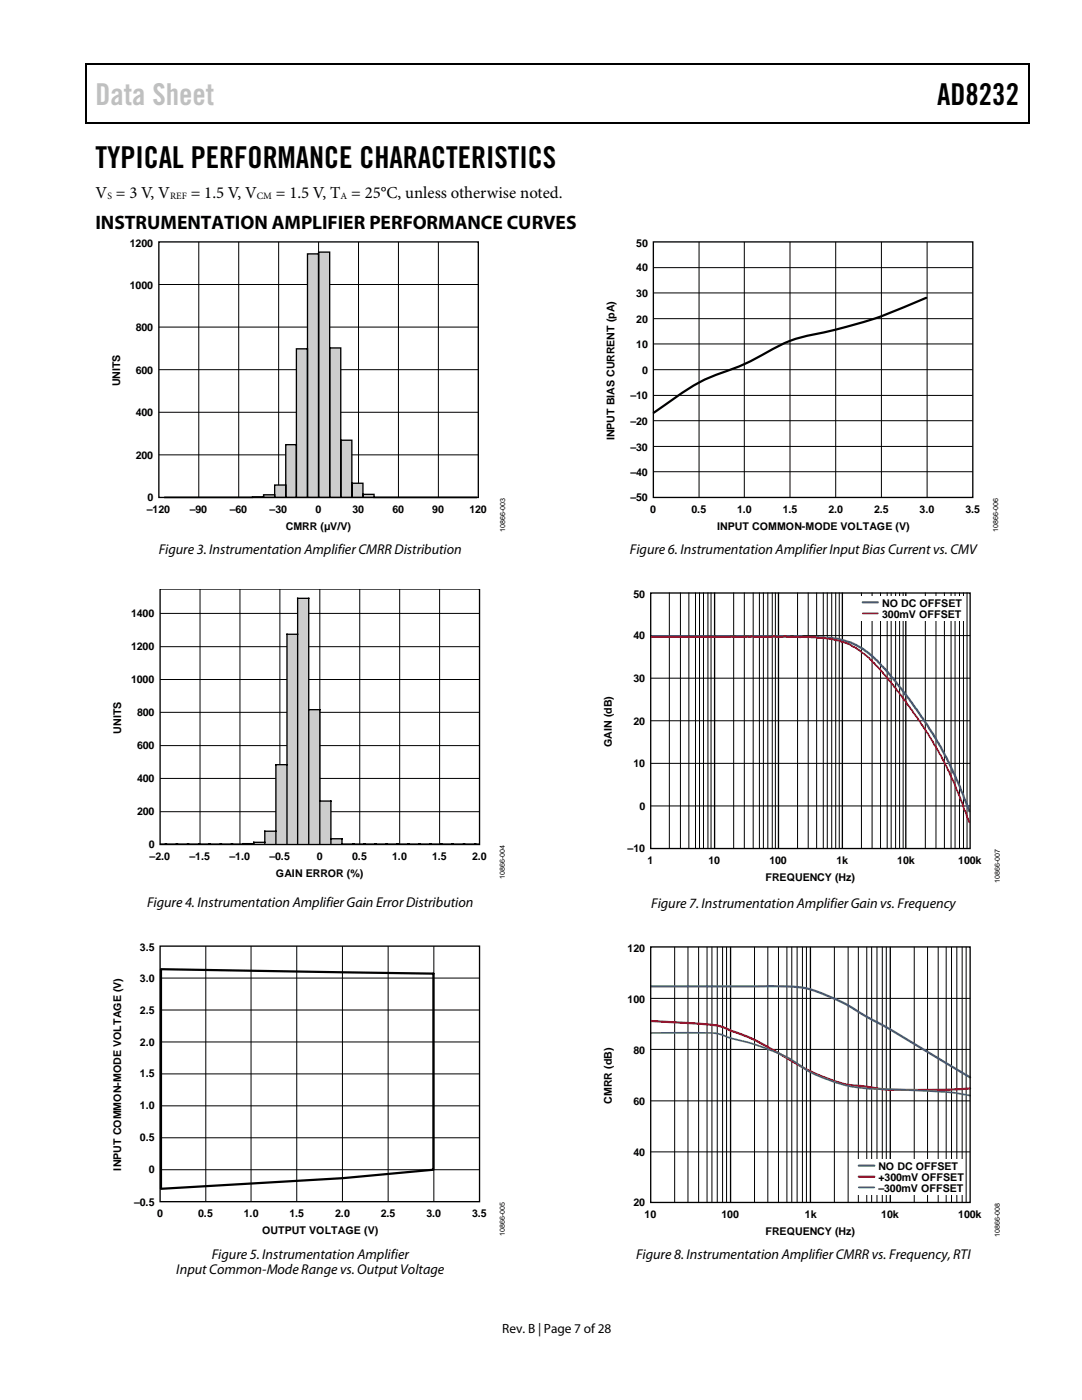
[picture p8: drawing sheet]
<svg xmlns="http://www.w3.org/2000/svg" width="216mm" height="279mm" viewBox="0 0 216 279" stroke-linecap="round" stroke-linejoin="round" font-family="sans-serif">
<path d="M17 12.7h.3v1h-.3zM17 12.7h.3v.3h-.3zM82.5 12.7h.3v.3h-.3zM205.2 12.7h.2v1h-.2zM205.2 12.7h.2v.3h-.2zM17 24.4h.3v.2h-.3zM82.3 24.4h.2v.2h-.2zM205.2 24.4h.2v.2h-.2z" fill="#000"/>
<path d="M17.1 13.7v10.7M17.3 12.8h65.2M82.8 12.8h122.4M205.3 13.7v10.7M17.3 24.5h187.9" fill="none" stroke="#000" stroke-width=".25"/>
<path d="M31.7 56.8h63.7M39.7 48.3v51M47.6 48.3v51M55.6 48.3v51M63.6 48.3v51M71.5 48.3v51M79.5 48.3v51M87.5 48.3v51M31.7 65.3h63.7M31.7 73.8h63.7M31.7 82.3h63.7M31.7 90.8h63.7" fill="none" stroke="#000" stroke-width=".2"/>
<path d="M61.4 50.7h2.2v-.4h2.2v19.1h2.2v18.5h2.2v8.5h2.2v2.3h2.2v.6h20.6h-62.4l19.8-.1v-.5h2.2v-1.9h2.2v-8.1h2.1v-19.1h2.3z" fill="#cdcdcd"/>
<path d="M31.7 48.3h63.7v51h-63.7zM61.4 50.7h2.2v48.6v-49h2.2v49v-29.9h2.2v29.9v-11.4h2.2v11.4v-2.9h2.2v2.9v-.6h2.2v.6h20.6h-62.4h19.8v-.6h2.2v.6v-2.5h2.2v2.5v-10.6h2.1v10.6v-29.7h2.3v29.7z" fill="none" stroke="#000" stroke-width=".27"/>
<g fill="none" stroke="#000" stroke-width=".2">
<path d="M39.9 117.7v50.8M47.9 117.7v50.8M55.8 117.7v50.8M63.8 117.7v50.8M71.8 117.7v50.8M79.8 117.7v50.8M87.7 117.7v50.8M31.9 129.1h63.8M31.9 135.6h63.8M31.9 122.4h63.8M31.9 142.2h63.8M31.9 148.8h63.8"/>
<path d="M31.9 155.4h63.8M31.9 162h63.8"/>
</g>
<path d="M59.4 119.4h2.2v22.2h2.2v18.3h2.2v7.5h2.2v1.1h27.3h-63.5l18.6-.1v-.3h2.2v-2.2h2.3v-13.3h2.2v-26h2.1z" fill="#cdcdcd"/>
<g fill="none" stroke="#000" stroke-width=".27">
<path d="M130.4 48.3h63.7v51h-63.7zM31.9 117.7v50.8h63.8v-50.8M129.8 118.3h63.8v51h-63.8zM142.6 118.3v51M155.3 118.3v51M168.1 118.3v51M180.7 118.3v51M59.4 126.6h-2.1v41.9M57.3 152.6h-2.2v15.9M61.6 141.6h2.2v26.9M63.8 159.9h2.2v8.6M33 168.5h.1"/>
<path d="M35.2 168.5h.1M37.4 168.5h.1M39.6 168.5h.1M41.8 168.5h.1M44 168.5h.1M46.2 168.5h.1M50.6 168.4l-18.6 .1M52.8 168.1h-2.2v.4M55.1 165.9h-2.3v2.6M59.4 168.5v-49.1h2.2v49.1M66 167.4h2.2v1.1h27.3M70.5 168.5h.1"/>
<path d="M72.7 168.5h.1M74.9 168.5h.1M77.1 168.5h.1M79.2 168.5h.1M81.4 168.5h.1M83.6 168.5h.1M85.9 168.5h.1M88 168.5h.1M90.2 168.5h.1M92.5 168.5h.1M94.7 168.5h.1M31.9 188.8h63.8v51h-63.8z"/>
</g>
<g fill="none" stroke="#000" stroke-width=".2">
<path d="M130.4 58.5h63.7M130.4 53.4h63.7M139.5 48.3v51M148.5 48.3v51M157.6 48.3v51M166.8 48.3v51M175.9 48.3v51M185 48.3v51M130.4 78.9h63.7M130.4 73.8h63.7M130.4 68.6h63.7M130.4 63.6h63.7"/>
<path d="M130.4 94.1h63.7M130.4 89.1h63.7M130.4 84h63.7M133.6 118.3v51M135.8 118.3v51M137.5 118.3v51M138.8 118.3v51M139.6 118.3v51M140.4 118.3v51M141.3 118.3v51M141.9 118.3v51M146.4 118.3v51"/>
<path d="M148.5 118.3v51M150.3 118.3v51M151.5 118.3v51M152.3 118.3v51M153.2 118.3v51M154.1 118.3v51M154.7 118.3v51M159.1 118.3v51M161.3 118.3v51M162.9 118.3v51M164.3 118.3v51M165.1 118.3v51"/>
<path d="M166 118.3v51M166.8 118.3v51M167.5 118.3v51M171.9 118.3v51M174 118.3v51M175.7 118.3v51M177 118.3v51M177.8 118.3v51M178.7 118.3v51M179.5 118.3v51M180.2 118.3v51M184.6 118.3v51"/>
<path d="M186.8 118.3v51M188.4 118.3v51M189.8 118.3v51M190.6 118.3v51M191.5 118.3v51M192.3 118.3v51M193 118.3v51M129.8 126.8h63.8M129.8 135.3h63.8M129.8 143.8h63.8M129.8 152.3h63.8M129.8 160.8h63.8"/>
<path d="M31.9 195.2h63.8M41.1 188.8v51M50.1 188.8v51M59.2 188.8v51M68.3 188.8v51M77.4 188.8v51M86.6 188.8v51M31.9 201.6h63.8M31.9 207.9h63.8M31.9 214.3h63.8M31.9 227.1h63.8M31.9 233.4h63.8"/>
<path d="M31.9 220.7h63.8"/>
</g>
<path d="M184.8 59.4a98 98 0 0 1-24.5 7.8 33 33 0 0 0-9 4.1 54.9 54.9 0 0 1-9.1 3.8 53.2 53.2 0 0 0-10.8 6.6l-.9 .7M32.1 193.4l54.4 .9v39.1l-18.1 1.7-36.3 2.2z" fill="none" stroke="#000" stroke-width=".44"/>
<path d="M130 127h29.9l5.2 .3a14.4 14.4 0 0 1 10.1 4.7l3 3.3 3.2 4.1 4.7 7 1.6 2.7 1.6 3.1 2.2 4.8 1.9 4.9" fill="none" stroke="#3b5d97" stroke-width=".44"/>
<path d="M130 127.1h31.5l4.5 .5 1.3 .2 2.4 .9 1.6 .9 2.1 1.7 2.2 2.3 4.2 5.1 3.8 5.3 3.2 5.1 2.5 4.8 2.2 5.2 1.9 5" fill="none" stroke="#db0029" stroke-width=".35"/>
<path d="M171.1 119h21.6v4.8h-21.6z" fill="#fff"/>
<path d="M172.2 122.4h3" fill="none" stroke="#db0029" stroke-width=".35"/>
<path d="M172.2 120.2h3M129.9 196.9l24.8-.1a21.7 21.7 0 0 1 11.9 2.5l2.2 1.1 2.9 1.8a457.1 457.1 0 0 1 20.5 12l1.4 .8" fill="none" stroke="#3b5d97" stroke-width=".44"/>
<g fill="none" stroke="#000" stroke-width=".2">
<path d="M129.8 199.2h63.8M134.6 189v51M137.3 189v51M139.4 189v51M141.1 189v51M142.1 189v51M143.1 189v51M144.2 189v51M145 189v51M150.6 189v51M153.2 189v51M155.3 189v51"/>
<path d="M157 189v51M158 189v51M159.1 189v51M160.1 189v51M160.9 189v51M166.5 189v51M169.2 189v51M171.3 189v51M173 189v51M173.9 189v51M175 189v51M176.1 189v51"/>
<path d="M176.8 189v51M182.4 189v51M185.1 189v51M187.2 189v51M188.8 189v51M189.9 189v51M190.9 189v51M192 189v51M192.8 189v51M129.8 209.4h63.8M129.8 219.7h63.8M129.8 229.9h63.8"/>
</g>
<path d="M129.8 189h63.8v51h-63.8zM145.8 189v51M161.7 189v51M177.6 189v51" fill="none" stroke="#000" stroke-width=".27"/>
<path d="M129.9 203.8l7.4 .4a29.6 29.6 0 0 1 7.1 .8l1 .5a64.5 64.5 0 0 1 14 7.1l1.7 .9a27.8 27.8 0 0 0 12.3 3.5 42.7 42.7 0 0 0 10.4 .5h5l4.8-.3" fill="none" stroke="#db0029" stroke-width=".44"/>
<path d="M129.9 206.2l7.4-.1a20.7 20.7 0 0 1 7.1 .6l1 .4a49.2 49.2 0 0 1 12.8 4.6 29.2 29.2 0 0 0 18.5 5.7 162 162 0 0 1 15.3 .9l1.6 .3" fill="none" stroke="#339b66" stroke-width=".35"/>
<path d="M170.3 231.4h22.2v7h-22.2z" fill="#fff"/>
<path d="M171.4 234.8h3.1" fill="none" stroke="#db0029" stroke-width=".44"/>
<path d="M171.4 237h3.1" fill="none" stroke="#339b66" stroke-width=".35"/>
<path d="M171.4 232.6h3.1" fill="none" stroke="#3b5d97" stroke-width=".44"/>
<text font-size="6" fill="#bfbfbf" x="19" y="20.9">Data Sheet</text>
<g font-size="6">
<text x="187" y="20.9">AD8232</text>
<text x="19" y="33.6">TYPICAL PERFORMANCE CHARACTERISTICS</text>
</g>
<text font-size="3.9" x="19" y="45.6">INSTRUMENTATION AMPLIFIER PERFORMANCE CURVES</text>
<g font-size="3.3">
<text x="19" y="39.5">V = 3 V, V</text>
<text x="38.1" y="39.5">= 1.5 V, V</text>
<text x="55" y="39.5">= 1.5 V, T = 25°C, unless otherwise noted.</text>
</g>
<g font-size="2.8">
<text x="31.7" y="110.6">Figure 3. Instrumentation Amplifier CMRR Distribution</text>
<text x="125.7" y="110.6">Figure 6. Instrumentation Amplifier InputBias Current vs. CMV</text>
<text x="29.3" y="181.1">Figure 4. Instrumentation Amplifier Gain ErrorDistribution</text>
<text x="129.9" y="181.3">Figure 7. Instrumentation Amplifier Gain vs. Frequency</text>
<text x="42.2" y="251.2">Figure 5. Instrumentation Amplifier</text>
<text x="126.9" y="251.3">Figure 8. Instrumentation AmplifierCMRR vs. Frequency, RTI</text>
<text x="35.2" y="254.3">Input Common-Mode Range vs. Output Voltage</text>
</g>
<text font-size="2.7" x="100.2" y="266">Rev. B | Page 7 of28</text>
<g font-size="2.1">
<text x="25.9" y="49.3">1200</text>
<text x="127" y="49.3">50</text>
<text x="25.9" y="57.6">1000</text>
<text x="127" y="59.3">30</text>
<text x="127" y="54.1">40</text>
<text x="127" y="64.4">20</text>
<text x="27.1" y="66.1">800</text>
<text x="127" y="69.5">10</text>
<text x="24" y="77.1" transform="rotate(-90 24 77.1)">UNITS</text>
<text x="27.1" y="74.5">600</text>
<text x="128.1" y="74.6">0</text>
<text x="27.1" y="83">400</text>
<text x="125.8" y="79.7">–10</text>
<text x="122.6" y="87.9" transform="rotate(-90 122.6 87.9)">INPUT BIAS CURRENT (pA)</text>
<text x="125.8" y="89.9">–30</text>
<text x="125.8" y="84.8">–20</text>
<text x="27.1" y="91.5">200</text>
<text x="125.8" y="95">–40</text>
<text x="29.5" y="100.1">0</text>
<text x="125.8" y="100.1">–50</text>
<text x="29.3" y="102.4">–120</text>
<text x="37.9" y="102.4">–90</text>
<text x="45.8" y="102.4">–60</text>
<text x="53.8" y="102.4">–30</text>
<text x="57" y="105.7">CMRR (µV/V)</text>
<text x="63" y="102.4">0</text>
<text x="70.3" y="102.4">30</text>
<text x="78.3" y="102.4">60</text>
<text x="86.3" y="102.4">90</text>
<text x="93.7" y="102.4">120</text>
<text x="129.8" y="102.4">0</text>
<text x="138" y="102.4">0.5</text>
<text x="143.1" y="105.7">INPUT COMMON-MODE VOLTAGE (V)</text>
<text x="147.1" y="102.4">1.0</text>
<text x="156.2" y="102.4">1.5</text>
<text x="165.3" y="102.4">2.0</text>
<text x="174.4" y="102.4">2.5</text>
<text x="183.5" y="102.4">3.0</text>
<text x="192.6" y="102.4">3.5</text>
<text x="126.4" y="119.3">50</text>
<text x="26.2" y="123.1">1400</text>
<text x="176" y="121.1">NO DC OFFSET</text>
<text x="176" y="123.2">300mV OFFSET</text>
<text x="26.2" y="129.7">1200</text>
<text x="126.4" y="127.6">40</text>
<text x="26.2" y="136.3">1000</text>
<text x="126.4" y="136.1">30</text>
<text x="27.3" y="142.9">800</text>
<text x="24.2" y="146.4" transform="rotate(-90 24.2 146.4)">UNITS</text>
<text x="27.3" y="149.5">600</text>
<text x="122.1" y="149.1" transform="rotate(-90 122.1 149.1)">GAIN (dB)</text>
<text x="126.4" y="144.6">20</text>
<text x="126.4" y="153.1">10</text>
<text x="27.3" y="156.1">400</text>
<text x="127.6" y="161.6">0</text>
<text x="27.3" y="162.7">200</text>
<text x="29.7" y="169.3">0</text>
<text x="29.9" y="171.7">–2.0</text>
<text x="37.8" y="171.7">–1.5</text>
<text x="45.8" y="171.7">–1.0</text>
<text x="53.8" y="171.7">–0.5</text>
<text x="63.2" y="171.7">0</text>
<text x="70.3" y="171.7">0.5</text>
<text x="78.2" y="171.7">1.0</text>
<text x="86.2" y="171.7">1.5</text>
<text x="94.2" y="171.7">2.0</text>
<text x="125.2" y="170.1">–10</text>
<text x="129.2" y="172.5">1</text>
<text x="141.4" y="172.5">10</text>
<text x="153.5" y="172.5">100</text>
<text x="166.9" y="172.5">1k</text>
<text x="179" y="172.5">10k</text>
<text x="191.2" y="172.5">100k</text>
<text x="55.1" y="175">GAIN ERROR (%)</text>
<text x="152.7" y="175.8">FREQUENCY (Hz)</text>
<text x="27.9" y="189.8">3.5</text>
<text x="125.2" y="190">120</text>
<text x="27.9" y="195.9">3.0</text>
<text x="27.9" y="202.3">2.5</text>
<text x="125.2" y="200.1">100</text>
<text x="27.9" y="208.7">2.0</text>
<text x="27.9" y="215">1.5</text>
<text x="126.4" y="210.3">80</text>
<text x="27.9" y="221.4">1.0</text>
<text x="122.1" y="220.2" transform="rotate(-90 122.1 220.2)">CMRR (dB)</text>
<text x="126.4" y="220.5">60</text>
<text x="27.9" y="227.8">0.5</text>
<text x="24.2" y="233.6" transform="rotate(-90 24.2 233.6)">INPUT COMMON-MODE VOLTAGE (V)</text>
<text x="126.4" y="230.7">40</text>
<text x="175.3" y="233.5">NO DC OFFSET</text>
<text x="29.7" y="234.1">0</text>
<text x="175.3" y="235.7">+300mV OFFSET</text>
<text x="175.3" y="237.8">–300mV OFFSET</text>
<text x="26.7" y="240.6">–0.5</text>
<text x="31.3" y="243">0</text>
<text x="39.5" y="243">0.5</text>
<text x="48.7" y="243">1.0</text>
<text x="57.8" y="243">1.5</text>
<text x="66.9" y="243">2.0</text>
<text x="76" y="243">2.5</text>
<text x="85.1" y="243">3.0</text>
<text x="94.2" y="243">3.5</text>
<text x="126.4" y="240.8">20</text>
<text x="128.6" y="243.1">10</text>
<text x="144" y="243.1">100</text>
<text x="160.6" y="243.1">1k</text>
<text x="175.9" y="243.1">10k</text>
<text x="191.2" y="243.1">100k</text>
<text x="52.3" y="246.3">OUTPUT VOLTAGE (V)</text>
<text x="152.7" y="246.4">FREQUENCY (Hz)</text>
</g>
<g font-size="1.9">
<text x="21.4" y="39.7">S</text>
<text x="34" y="39.7">REF</text>
<text x="51.2" y="39.7">CM</text>
<text x="67.9" y="39.7">A</text>
</g>
<g font-size="1.4">
<text x="100.8" y="106.2" transform="rotate(-90 100.8 106.2)">10866-003</text>
<text x="199.1" y="106.2" transform="rotate(-90 199.1 106.2)">10866-006</text>
<text x="100.7" y="175.4" transform="rotate(-90 100.7 175.4)">10866-004</text>
<text x="199.5" y="176.2" transform="rotate(-90 199.5 176.2)">10866-007</text>
<text x="100.7" y="246.7" transform="rotate(-90 100.7 246.7)">10866-005</text>
<text x="199.5" y="246.9" transform="rotate(-90 199.5 246.9)">10866-008</text>
</g>
</svg>
